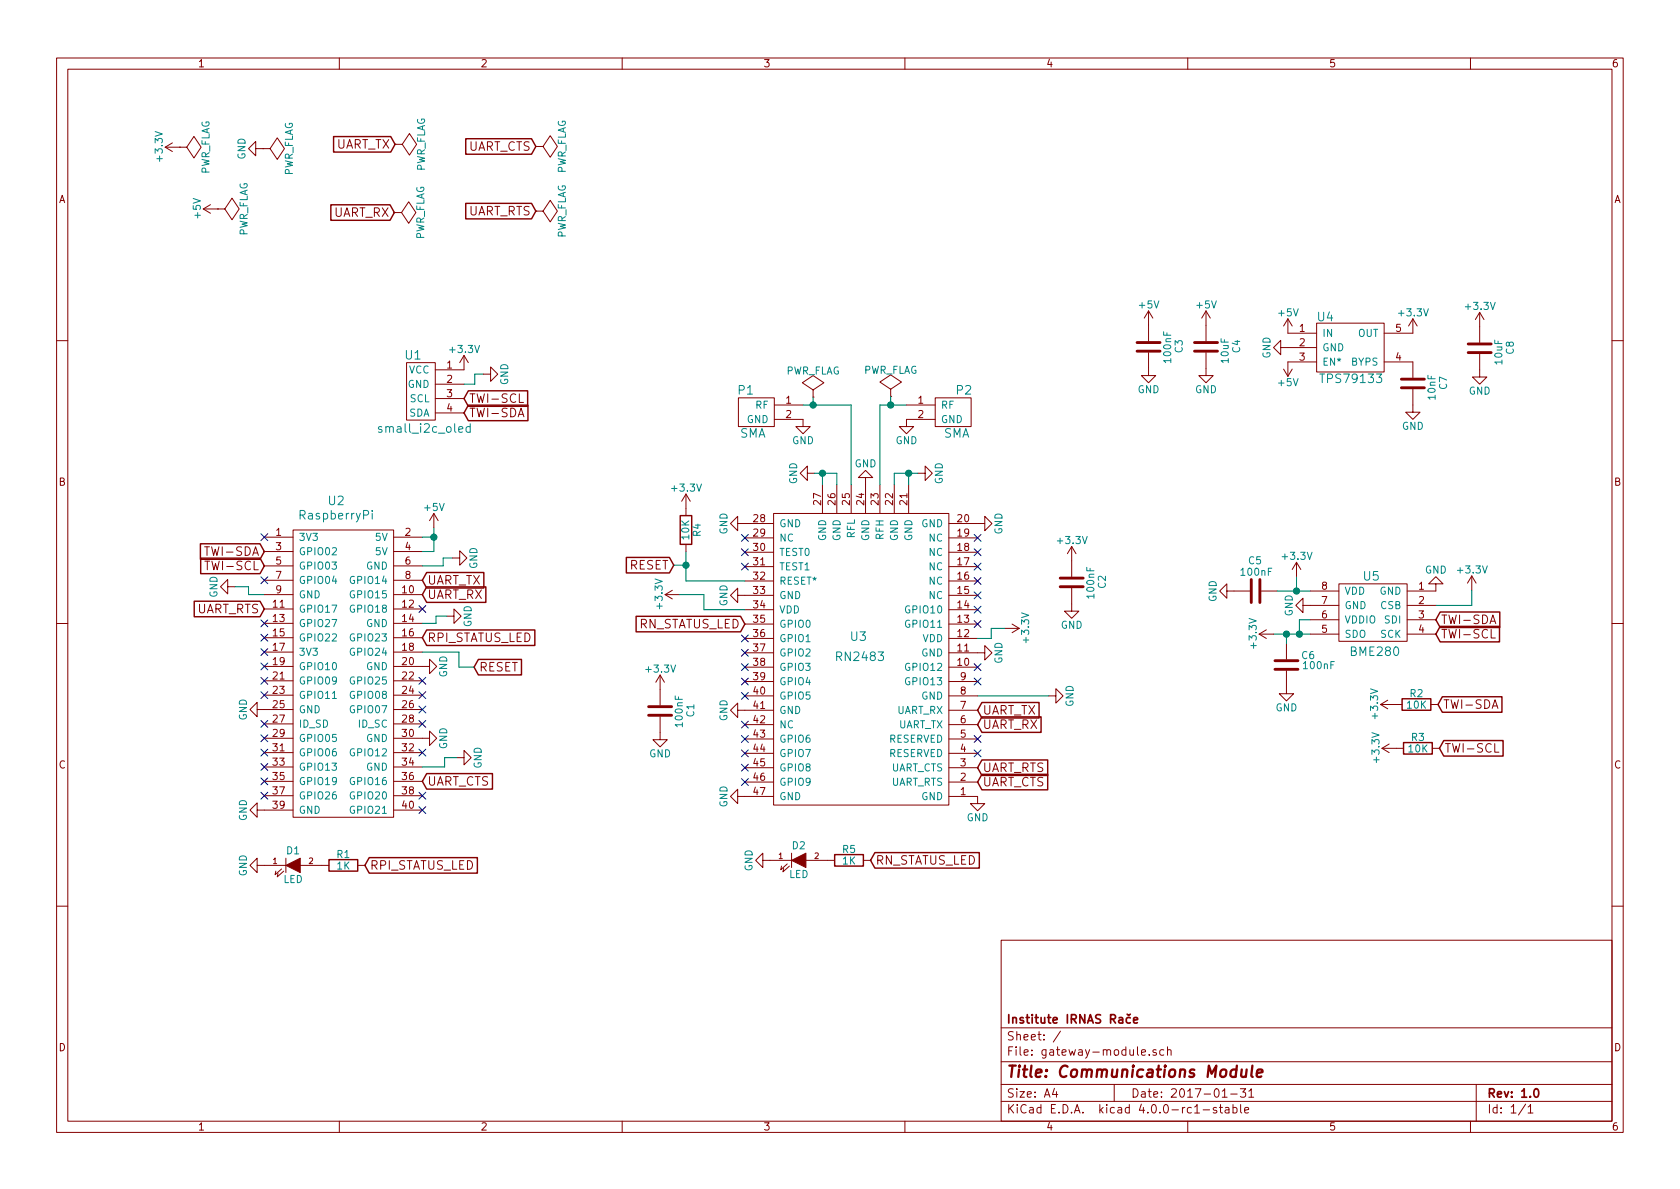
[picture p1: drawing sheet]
EESchema Schematic File Version 2
LIBS:power
LIBS:device
LIBS:transistors
LIBS:conn
LIBS:linear
LIBS:regul
LIBS:74xx
LIBS:cmos4000
LIBS:adc-dac
LIBS:memory
LIBS:xilinx
LIBS:microcontrollers
LIBS:dsp
LIBS:microchip
LIBS:analog_switches
LIBS:motorola
LIBS:texas
LIBS:intel
LIBS:audio
LIBS:interface
LIBS:digital-audio
LIBS:philips
LIBS:display
LIBS:cypress
LIBS:siliconi
LIBS:opto
LIBS:atmel
LIBS:contrib
LIBS:valves
LIBS:rn2483
LIBS:rn2903
LIBS:bme280
LIBS:raspberrypi
LIBS:tps79133
LIBS:sma
LIBS:small_i2c_oled
LIBS:gateway-module-cache
EELAYER 25 0
EELAYER END
$Descr A4 11693 8268
encoding utf-8
Sheet 1 1
Title "Communications Module"
Date "2017-01-31"
Rev "1.0"
Comp "Institute IRNAS Rače"
Comment1 ""
Comment2 ""
Comment3 ""
Comment4 ""
$EndDescr
$Comp
L RN2483 U3
U 1 1
P 6605 5595
F 0 "U3" H 5975 6765 60  0000 C CNN
F 1 "RN2483" H 5985 6625 60  0000 C CNN
F 2 "RN2483:RN2483" H 5995 5505 60  0001 C CNN
F 3 "" H 6365 5615 60  0000 C CNN
	1    6605 5595
	1    0    0    -1  
$EndComp
$Comp
L BME280 U5
U 1 1
P 9620 4230
F 0 "U5" H 9545 4455 60  0000 C CNN
F 1 "BME280" H 9570 3930 60  0000 C CNN
F 2 "BME280:BME280" H 9570 3830 60  0001 C CNN
F 3 "" H 9620 4230 60  0000 C CNN
	1    9620 4230
	1    0    0    -1  
$EndComp
$Comp
L RaspberryPi U2
U 1 1
P 2340 4730
F 0 "U2" H 2340 5980 60  0000 C CNN
F 1 "RaspberryPi" H 2340 5880 60  0000 C CNN
F 2 "RaspberryPi:RaspberryPi" H 2340 3680 60  0001 C CNN
F 3 "" H 2340 4730 60  0000 C CNN
	1    2340 4730
	1    0    0    -1  
$EndComp
$Comp
L GND #PWR6
U 1 1
P 1840 5630
F 0 "#PWR6" H 1840 5380 50  0001 C CNN
F 1 "GND" H 1840 5480 50  0000 C CNN
F 2 "" H 1840 5630 60  0000 C CNN
F 3 "" H 1840 5630 60  0000 C CNN
	1    1840 5630
	0    1    1    0   
$EndComp
$Comp
L GND #PWR5
U 1 1
P 1840 4930
F 0 "#PWR5" H 1840 4680 50  0001 C CNN
F 1 "GND" H 1840 4780 50  0000 C CNN
F 2 "" H 1840 4930 60  0000 C CNN
F 3 "" H 1840 4930 60  0000 C CNN
	1    1840 4930
	0    1    1    0   
$EndComp
$Comp
L GND #PWR15
U 1 1
P 3180 5265
F 0 "#PWR15" H 3180 5015 50  0001 C CNN
F 1 "GND" H 3180 5115 50  0000 C CNN
F 2 "" H 3180 5265 60  0000 C CNN
F 3 "" H 3180 5265 60  0000 C CNN
	1    3180 5265
	0    -1   -1   0   
$EndComp
$Comp
L GND #PWR11
U 1 1
P 2940 5130
F 0 "#PWR11" H 2940 4880 50  0001 C CNN
F 1 "GND" H 2940 4980 50  0000 C CNN
F 2 "" H 2940 5130 60  0000 C CNN
F 3 "" H 2940 5130 60  0000 C CNN
	1    2940 5130
	0    -1   -1   0   
$EndComp
$Comp
L GND #PWR10
U 1 1
P 2940 4630
F 0 "#PWR10" H 2940 4380 50  0001 C CNN
F 1 "GND" H 2940 4480 50  0000 C CNN
F 2 "" H 2940 4630 60  0000 C CNN
F 3 "" H 2940 4630 60  0000 C CNN
	1    2940 4630
	0    -1   -1   0   
$EndComp
$Comp
L GND #PWR13
U 1 1
P 3110 4280
F 0 "#PWR13" H 3110 4030 50  0001 C CNN
F 1 "GND" H 3110 4130 50  0000 C CNN
F 2 "" H 3110 4280 60  0000 C CNN
F 3 "" H 3110 4280 60  0000 C CNN
	1    3110 4280
	0    -1   -1   0   
$EndComp
$Comp
L GND #PWR14
U 1 1
P 3150 3875
F 0 "#PWR14" H 3150 3625 50  0001 C CNN
F 1 "GND" H 3150 3725 50  0000 C CNN
F 2 "" H 3150 3875 60  0000 C CNN
F 3 "" H 3150 3875 60  0000 C CNN
	1    3150 3875
	0    -1   -1   0   
$EndComp
$Comp
L GND #PWR3
U 1 1
P 1635 4075
F 0 "#PWR3" H 1635 3825 50  0001 C CNN
F 1 "GND" H 1635 3925 50  0000 C CNN
F 2 "" H 1635 4075 60  0000 C CNN
F 3 "" H 1635 4075 60  0000 C CNN
	1    1635 4075
	0    1    1    0   
$EndComp
NoConn ~ 1840 3730
$Comp
L +5V #PWR12
U 1 1
P 3020 3665
F 0 "#PWR12" H 3020 3515 50  0001 C CNN
F 1 "+5V" H 3020 3805 50  0000 C CNN
F 2 "" H 3020 3665 60  0000 C CNN
F 3 "" H 3020 3665 60  0000 C CNN
	1    3020 3665
	1    0    0    -1  
$EndComp
NoConn ~ 1840 4530
Text GLabel 1840 3830 0    60   Input ~ 0
TWI-SDA
Text GLabel 1840 3930 0    60   Input ~ 0
TWI-SCL
Text GLabel 2940 5430 2    60   Input ~ 0
UART_CTS
Text GLabel 1840 4230 0    60   Input ~ 0
UART_RTS
Text GLabel 2940 4030 2    60   Input ~ 0
UART_TX
Text GLabel 2940 4130 2    60   Input ~ 0
UART_RX
Text GLabel 2940 4430 2    60   Input ~ 0
RPI_STATUS_LED
NoConn ~ 1840 4030
NoConn ~ 1840 4330
NoConn ~ 1840 4430
NoConn ~ 1840 4630
NoConn ~ 1840 4730
NoConn ~ 1840 4830
NoConn ~ 1840 5030
NoConn ~ 1840 5130
NoConn ~ 1840 5230
NoConn ~ 1840 5330
NoConn ~ 1840 5430
NoConn ~ 1840 5530
NoConn ~ 2940 5530
NoConn ~ 2940 5630
NoConn ~ 2940 5230
NoConn ~ 2940 5030
NoConn ~ 2940 4930
NoConn ~ 2940 4830
NoConn ~ 2940 4730
NoConn ~ 2940 4230
Text GLabel 6805 4935 2    60   Input ~ 0
UART_TX
Text GLabel 6805 5035 2    60   Input ~ 0
UART_RX
Text GLabel 6805 5435 2    60   Input ~ 0
UART_CTS
Text GLabel 6805 5335 2    60   Input ~ 0
UART_RTS
Text GLabel 9995 4305 2    60   Input ~ 0
TWI-SDA
Text GLabel 9995 4405 2    60   Input ~ 0
TWI-SCL
$Comp
L C C5
U 1 1
P 8740 4105
F 0 "C5" V 8955 4060 50  0000 L CNN
F 1 "100nF" V 8875 3985 50  0000 L CNN
F 2 "0603_handsolder:0603_HandSoldering" H 8778 3955 30  0001 C CNN
F 3 "" H 8740 4105 60  0000 C CNN
	1    8740 4105
	0    -1   -1   0   
$EndComp
$Comp
L R R2
U 1 1
P 9860 4895
F 0 "R2" V 9940 4895 50  0000 C CNN
F 1 "10K" V 9860 4895 50  0000 C CNN
F 2 "0603_handsolder:0603_HandSoldering" V 9790 4895 30  0001 C CNN
F 3 "" H 9860 4895 30  0000 C CNN
	1    9860 4895
	0    -1   -1   0   
$EndComp
$Comp
L GND #PWR53
U 1 1
P 9995 4105
F 0 "#PWR53" H 9995 3855 50  0001 C CNN
F 1 "GND" H 9995 3955 50  0000 C CNN
F 2 "" H 9995 4105 60  0000 C CNN
F 3 "" H 9995 4105 60  0000 C CNN
	1    9995 4105
	-1   0    0    1   
$EndComp
$Comp
L GND #PWR50
U 1 1
P 9120 4205
F 0 "#PWR50" H 9120 3955 50  0001 C CNN
F 1 "GND" H 9120 4055 50  0000 C CNN
F 2 "" H 9120 4205 60  0000 C CNN
F 3 "" H 9120 4205 60  0000 C CNN
	1    9120 4205
	0    1    1    0   
$EndComp
$Comp
L +3.3V #PWR49
U 1 1
P 9025 4005
F 0 "#PWR49" H 9025 3855 50  0001 C CNN
F 1 "+3.3V" H 9025 4145 50  0000 C CNN
F 2 "" H 9025 4005 60  0000 C CNN
F 3 "" H 9025 4005 60  0000 C CNN
	1    9025 4005
	1    0    0    -1  
$EndComp
$Comp
L +3.3V #PWR44
U 1 1
P 8865 4405
F 0 "#PWR44" H 8865 4255 50  0001 C CNN
F 1 "+3.3V" H 8865 4545 50  0000 C CNN
F 2 "" H 8865 4405 60  0000 C CNN
F 3 "" H 8865 4405 60  0000 C CNN
	1    8865 4405
	0    -1   -1   0   
$EndComp
$Comp
L GND #PWR43
U 1 1
P 8590 4105
F 0 "#PWR43" H 8590 3855 50  0001 C CNN
F 1 "GND" H 8590 3955 50  0000 C CNN
F 2 "" H 8590 4105 60  0000 C CNN
F 3 "" H 8590 4105 60  0000 C CNN
	1    8590 4105
	0    1    1    0   
$EndComp
$Comp
L C C6
U 1 1
P 8955 4620
F 0 "C6" H 8755 4550 50  0000 L CNN
F 1 "100nF" H 8615 4620 50  0000 L CNN
F 2 "0603_handsolder:0603_HandSoldering" H 8993 4470 30  0001 C CNN
F 3 "" H 8955 4620 60  0000 C CNN
	1    8955 4620
	-1   0    0    1   
$EndComp
$Comp
L GND #PWR45
U 1 1
P 8955 4770
F 0 "#PWR45" H 8955 4520 50  0001 C CNN
F 1 "GND" H 8955 4620 50  0000 C CNN
F 2 "" H 8955 4770 60  0000 C CNN
F 3 "" H 8955 4770 60  0000 C CNN
	1    8955 4770
	1    0    0    -1  
$EndComp
Text GLabel 10010 4895 2    60   Input ~ 0
TWI-SDA
Text GLabel 10020 5200 2    60   Input ~ 0
TWI-SCL
$Comp
L +3.3V #PWR16
U 1 1
P 9710 4895
F 0 "#PWR16" H 9710 4745 50  0001 C CNN
F 1 "+3.3V" H 9710 5035 50  0000 C CNN
F 2 "" H 9710 4895 60  0000 C CNN
F 3 "" H 9710 4895 60  0000 C CNN
	1    9710 4895
	0    -1   -1   0   
$EndComp
$Comp
L +3.3V #PWR17
U 1 1
P 9720 5200
F 0 "#PWR17" H 9720 5050 50  0001 C CNN
F 1 "+3.3V" H 9720 5340 50  0000 C CNN
F 2 "" H 9720 5200 60  0000 C CNN
F 3 "" H 9720 5200 60  0000 C CNN
	1    9720 5200
	0    -1   -1   0   
$EndComp
$Comp
L R R3
U 1 1
P 9870 5200
F 0 "R3" V 9950 5200 50  0000 C CNN
F 1 "10K" V 9870 5200 50  0000 C CNN
F 2 "0603_handsolder:0603_HandSoldering" V 9800 5200 30  0001 C CNN
F 3 "" H 9870 5200 30  0000 C CNN
	1    9870 5200
	0    -1   -1   0   
$EndComp
$Comp
L +3.3V #PWR54
U 1 1
P 10245 4100
F 0 "#PWR54" H 10245 3950 50  0001 C CNN
F 1 "+3.3V" H 10245 4240 50  0000 C CNN
F 2 "" H 10245 4100 60  0000 C CNN
F 3 "" H 10245 4100 60  0000 C CNN
	1    10245 4100
	1    0    0    -1  
$EndComp
$Comp
L R R1
U 1 1
P 2390 6015
F 0 "R1" V 2470 6015 50  0000 C CNN
F 1 "1K" V 2390 6015 50  0000 C CNN
F 2 "0603_handsolder:0603_HandSoldering" V 2320 6015 30  0001 C CNN
F 3 "" H 2390 6015 30  0000 C CNN
	1    2390 6015
	0    -1   -1   0   
$EndComp
Text GLabel 2540 6015 2    60   Input ~ 0
RPI_STATUS_LED
$Comp
L LED D1
U 1 1
P 2040 6015
F 0 "D1" H 2040 6115 50  0000 C CNN
F 1 "LED" H 2040 5915 50  0000 C CNN
F 2 "0603_handsolder:LED_0603_HandSoldering" H 2040 6015 60  0001 C CNN
F 3 "" H 2040 6015 60  0000 C CNN
	1    2040 6015
	1    0    0    -1  
$EndComp
$Comp
L GND #PWR7
U 1 1
P 1840 6015
F 0 "#PWR7" H 1840 5765 50  0001 C CNN
F 1 "GND" H 1840 5865 50  0000 C CNN
F 2 "" H 1840 6015 60  0000 C CNN
F 3 "" H 1840 6015 60  0000 C CNN
	1    1840 6015
	0    1    1    0   
$EndComp
$Comp
L GND #PWR22
U 1 1
P 5185 3635
F 0 "#PWR22" H 5185 3385 50  0001 C CNN
F 1 "GND" H 5185 3485 50  0000 C CNN
F 2 "" H 5185 3635 60  0000 C CNN
F 3 "" H 5185 3635 60  0000 C CNN
	1    5185 3635
	0    1    1    0   
$EndComp
NoConn ~ 5185 3735
$Comp
L GND #PWR23
U 1 1
P 5185 4135
F 0 "#PWR23" H 5185 3885 50  0001 C CNN
F 1 "GND" H 5185 3985 50  0000 C CNN
F 2 "" H 5185 4135 60  0000 C CNN
F 3 "" H 5185 4135 60  0000 C CNN
	1    5185 4135
	0    1    1    0   
$EndComp
$Comp
L GND #PWR24
U 1 1
P 5185 4935
F 0 "#PWR24" H 5185 4685 50  0001 C CNN
F 1 "GND" H 5185 4785 50  0000 C CNN
F 2 "" H 5185 4935 60  0000 C CNN
F 3 "" H 5185 4935 60  0000 C CNN
	1    5185 4935
	0    1    1    0   
$EndComp
NoConn ~ 5185 5035
$Comp
L GND #PWR25
U 1 1
P 5185 5535
F 0 "#PWR25" H 5185 5285 50  0001 C CNN
F 1 "GND" H 5185 5385 50  0000 C CNN
F 2 "" H 5185 5535 60  0000 C CNN
F 3 "" H 5185 5535 60  0000 C CNN
	1    5185 5535
	0    1    1    0   
$EndComp
$Comp
L GND #PWR34
U 1 1
P 6805 5535
F 0 "#PWR34" H 6805 5285 50  0001 C CNN
F 1 "GND" H 6805 5385 50  0000 C CNN
F 2 "" H 6805 5535 60  0000 C CNN
F 3 "" H 6805 5535 60  0000 C CNN
	1    6805 5535
	1    0    0    -1  
$EndComp
$Comp
L GND #PWR36
U 1 1
P 7300 4835
F 0 "#PWR36" H 7300 4585 50  0001 C CNN
F 1 "GND" H 7300 4685 50  0000 C CNN
F 2 "" H 7300 4835 60  0000 C CNN
F 3 "" H 7300 4835 60  0000 C CNN
	1    7300 4835
	0    -1   -1   0   
$EndComp
$Comp
L GND #PWR33
U 1 1
P 6805 4535
F 0 "#PWR33" H 6805 4285 50  0001 C CNN
F 1 "GND" H 6805 4385 50  0000 C CNN
F 2 "" H 6805 4535 60  0000 C CNN
F 3 "" H 6805 4535 60  0000 C CNN
	1    6805 4535
	0    -1   -1   0   
$EndComp
$Comp
L GND #PWR32
U 1 1
P 6805 3635
F 0 "#PWR32" H 6805 3385 50  0001 C CNN
F 1 "GND" H 6805 3485 50  0000 C CNN
F 2 "" H 6805 3635 60  0000 C CNN
F 3 "" H 6805 3635 60  0000 C CNN
	1    6805 3635
	0    -1   -1   0   
$EndComp
$Comp
L GND #PWR28
U 1 1
P 5670 3285
F 0 "#PWR28" H 5670 3035 50  0001 C CNN
F 1 "GND" H 5670 3135 50  0000 C CNN
F 2 "" H 5670 3285 60  0000 C CNN
F 3 "" H 5670 3285 60  0000 C CNN
	1    5670 3285
	0    1    1    0   
$EndComp
Wire Wire Line
	3020 3830 2940 3830
Wire Wire Line
	3020 3665 3020 3830
Wire Wire Line
	3020 3730 2940 3730
Connection ~ 3020 3730
Wire Wire Line
	9120 4305 9045 4305
Wire Wire Line
	9045 4305 9045 4405
Wire Wire Line
	8865 4405 9120 4405
Connection ~ 9045 4405
Wire Wire Line
	8890 4105 9120 4105
Wire Wire Line
	9025 4105 9025 4005
Connection ~ 9025 4105
Wire Wire Line
	8955 4470 8955 4405
Connection ~ 8955 4405
Wire Wire Line
	10245 4100 10245 4205
Wire Wire Line
	10245 4205 9995 4205
Wire Wire Line
	5825 3285 5825 3365
Wire Wire Line
	5670 3285 5825 3285
Wire Wire Line
	5725 3365 5725 3285
Connection ~ 5725 3285
$Comp
L GND #PWR29
U 1 1
P 6025 3365
F 0 "#PWR29" H 6025 3115 50  0001 C CNN
F 1 "GND" H 6025 3215 50  0000 C CNN
F 2 "" H 6025 3365 60  0000 C CNN
F 3 "" H 6025 3365 60  0000 C CNN
	1    6025 3365
	-1   0    0    1   
$EndComp
$Comp
L GND #PWR31
U 1 1
P 6390 3285
F 0 "#PWR31" H 6390 3035 50  0001 C CNN
F 1 "GND" H 6390 3135 50  0000 C CNN
F 2 "" H 6390 3285 60  0000 C CNN
F 3 "" H 6390 3285 60  0000 C CNN
	1    6390 3285
	0    -1   -1   0   
$EndComp
Wire Wire Line
	6225 3285 6225 3365
Wire Wire Line
	6225 3285 6390 3285
Wire Wire Line
	6325 3285 6325 3365
Connection ~ 6325 3285
Wire Wire Line
	6805 4835 7300 4835
NoConn ~ 6805 3735
NoConn ~ 6805 3835
NoConn ~ 6805 3935
NoConn ~ 6805 4035
NoConn ~ 6805 4135
Wire Wire Line
	2940 4330 3035 4330
Wire Wire Line
	3035 4330 3035 4280
Wire Wire Line
	3035 4280 3110 4280
Wire Wire Line
	2940 3930 3085 3930
Wire Wire Line
	3085 3930 3085 3875
Wire Wire Line
	3085 3875 3150 3875
Wire Wire Line
	2940 5330 3095 5330
Wire Wire Line
	3095 5330 3095 5265
Wire Wire Line
	3095 5265 3180 5265
Wire Wire Line
	1635 4075 1730 4075
Wire Wire Line
	1730 4075 1730 4130
Wire Wire Line
	1730 4130 1840 4130
Text GLabel 5185 4335 0    60   Input ~ 0
RN_STATUS_LED
Text GLabel 6060 5980 2    60   Input ~ 0
RN_STATUS_LED
$Comp
L R R5
U 1 1
P 5910 5980
F 0 "R5" V 5990 5980 50  0000 C CNN
F 1 "1K" V 5910 5980 50  0000 C CNN
F 2 "0603_handsolder:0603_HandSoldering" V 5840 5980 30  0001 C CNN
F 3 "" H 5910 5980 30  0000 C CNN
	1    5910 5980
	0    -1   -1   0   
$EndComp
$Comp
L LED D2
U 1 1
P 5560 5980
F 0 "D2" H 5560 6080 50  0000 C CNN
F 1 "LED" H 5560 5880 50  0000 C CNN
F 2 "0603_handsolder:LED_0603_HandSoldering" H 5560 5980 60  0001 C CNN
F 3 "" H 5560 5980 60  0000 C CNN
	1    5560 5980
	1    0    0    -1  
$EndComp
$Comp
L GND #PWR26
U 1 1
P 5360 5980
F 0 "#PWR26" H 5360 5730 50  0001 C CNN
F 1 "GND" H 5360 5830 50  0000 C CNN
F 2 "" H 5360 5980 60  0000 C CNN
F 3 "" H 5360 5980 60  0000 C CNN
	1    5360 5980
	0    1    1    0   
$EndComp
$Comp
L R R4
U 1 1
P 4775 3680
F 0 "R4" V 4855 3680 50  0000 C CNN
F 1 "10K" V 4775 3680 50  0000 C CNN
F 2 "0603_handsolder:0603_HandSoldering" V 4705 3680 30  0001 C CNN
F 3 "" H 4775 3680 30  0000 C CNN
	1    4775 3680
	1    0    0    -1  
$EndComp
$Comp
L +3.3V #PWR21
U 1 1
P 4775 3530
F 0 "#PWR21" H 4775 3380 50  0001 C CNN
F 1 "+3.3V" H 4775 3670 50  0000 C CNN
F 2 "" H 4775 3530 60  0000 C CNN
F 3 "" H 4775 3530 60  0000 C CNN
	1    4775 3530
	1    0    0    -1  
$EndComp
NoConn ~ 5185 4435
NoConn ~ 5185 4535
NoConn ~ 5185 4635
NoConn ~ 5185 4735
NoConn ~ 5185 4835
NoConn ~ 5185 5135
NoConn ~ 5185 5235
NoConn ~ 5185 5335
NoConn ~ 5185 5435
NoConn ~ 6805 5135
NoConn ~ 6805 5235
NoConn ~ 6805 4635
NoConn ~ 6805 4735
NoConn ~ 6805 4235
NoConn ~ 6805 4335
NoConn ~ 5185 3835
NoConn ~ 5185 3935
$Comp
L +3.3V #PWR20
U 1 1
P 4730 4130
F 0 "#PWR20" H 4730 3980 50  0001 C CNN
F 1 "+3.3V" H 4730 4270 50  0000 C CNN
F 2 "" H 4730 4130 60  0000 C CNN
F 3 "" H 4730 4130 60  0000 C CNN
	1    4730 4130
	0    -1   -1   0   
$EndComp
Wire Wire Line
	4900 4235 5185 4235
Wire Wire Line
	4775 3830 4775 4035
Wire Wire Line
	4775 4035 5185 4035
Wire Wire Line
	4730 4130 4900 4130
Wire Wire Line
	4900 4130 4900 4235
$Comp
L +3.3V #PWR35
U 1 1
P 6995 4365
F 0 "#PWR35" H 6995 4215 50  0001 C CNN
F 1 "+3.3V" H 6995 4505 50  0000 C CNN
F 2 "" H 6995 4365 60  0000 C CNN
F 3 "" H 6995 4365 60  0000 C CNN
	1    6995 4365
	0    1    1    0   
$EndComp
Wire Wire Line
	6805 4435 6900 4435
Wire Wire Line
	6900 4435 6900 4365
Wire Wire Line
	6900 4365 6995 4365
$Comp
L C C1
U 1 1
P 4595 4940
F 0 "C1" V 4810 4895 50  0000 L CNN
F 1 "100nF" V 4730 4820 50  0000 L CNN
F 2 "0603_handsolder:0603_HandSoldering" H 4633 4790 30  0001 C CNN
F 3 "" H 4595 4940 60  0000 C CNN
	1    4595 4940
	1    0    0    -1  
$EndComp
$Comp
L C C2
U 1 1
P 7460 4045
F 0 "C2" V 7675 4000 50  0000 L CNN
F 1 "100nF" V 7595 3925 50  0000 L CNN
F 2 "0603_handsolder:0603_HandSoldering" H 7498 3895 30  0001 C CNN
F 3 "" H 7460 4045 60  0000 C CNN
	1    7460 4045
	1    0    0    -1  
$EndComp
$Comp
L GND #PWR19
U 1 1
P 4595 5090
F 0 "#PWR19" H 4595 4840 50  0001 C CNN
F 1 "GND" H 4595 4940 50  0000 C CNN
F 2 "" H 4595 5090 60  0000 C CNN
F 3 "" H 4595 5090 60  0000 C CNN
	1    4595 5090
	1    0    0    -1  
$EndComp
$Comp
L GND #PWR38
U 1 1
P 7460 4195
F 0 "#PWR38" H 7460 3945 50  0001 C CNN
F 1 "GND" H 7460 4045 50  0000 C CNN
F 2 "" H 7460 4195 60  0000 C CNN
F 3 "" H 7460 4195 60  0000 C CNN
	1    7460 4195
	1    0    0    -1  
$EndComp
$Comp
L +3.3V #PWR37
U 1 1
P 7460 3895
F 0 "#PWR37" H 7460 3745 50  0001 C CNN
F 1 "+3.3V" H 7460 4035 50  0000 C CNN
F 2 "" H 7460 3895 60  0000 C CNN
F 3 "" H 7460 3895 60  0000 C CNN
	1    7460 3895
	1    0    0    -1  
$EndComp
$Comp
L +3.3V #PWR18
U 1 1
P 4595 4790
F 0 "#PWR18" H 4595 4640 50  0001 C CNN
F 1 "+3.3V" H 4595 4930 50  0000 C CNN
F 2 "" H 4595 4790 60  0000 C CNN
F 3 "" H 4595 4790 60  0000 C CNN
	1    4595 4790
	1    0    0    -1  
$EndComp
$Comp
L TPS79133 U4
U 1 1
P 9165 2510
F 0 "U4" H 9225 2820 60  0000 C CNN
F 1 "TPS79133" H 9405 2390 60  0000 C CNN
F 2 "TPS79133:TPS79133" H 9395 2310 60  0001 C CNN
F 3 "" H 9305 2540 60  0000 C CNN
	1    9165 2510
	1    0    0    -1  
$EndComp
$Comp
L +3.3V #PWR51
U 1 1
P 9835 2310
F 0 "#PWR51" H 9835 2160 50  0001 C CNN
F 1 "+3.3V" H 9835 2450 50  0000 C CNN
F 2 "" H 9835 2310 60  0000 C CNN
F 3 "" H 9835 2310 60  0000 C CNN
	1    9835 2310
	1    0    0    -1  
$EndComp
$Comp
L GND #PWR47
U 1 1
P 8965 2410
F 0 "#PWR47" H 8965 2160 50  0001 C CNN
F 1 "GND" H 8965 2260 50  0000 C CNN
F 2 "" H 8965 2410 60  0000 C CNN
F 3 "" H 8965 2410 60  0000 C CNN
	1    8965 2410
	0    1    1    0   
$EndComp
$Comp
L +5V #PWR46
U 1 1
P 8965 2310
F 0 "#PWR46" H 8965 2160 50  0001 C CNN
F 1 "+5V" H 8965 2450 50  0000 C CNN
F 2 "" H 8965 2310 60  0000 C CNN
F 3 "" H 8965 2310 60  0000 C CNN
	1    8965 2310
	1    0    0    -1  
$EndComp
$Comp
L +5V #PWR48
U 1 1
P 8965 2510
F 0 "#PWR48" H 8965 2360 50  0001 C CNN
F 1 "+5V" H 8965 2650 50  0000 C CNN
F 2 "" H 8965 2510 60  0000 C CNN
F 3 "" H 8965 2510 60  0000 C CNN
	1    8965 2510
	-1   0    0    1   
$EndComp
$Comp
L C C8
U 1 1
P 10300 2415
F 0 "C8" V 10515 2370 50  0000 L CNN
F 1 "10uF" V 10435 2295 50  0000 L CNN
F 2 "0805_handsolder:0805_HandSoldering" H 10338 2265 30  0001 C CNN
F 3 "" H 10300 2415 60  0000 C CNN
	1    10300 2415
	1    0    0    -1  
$EndComp
$Comp
L GND #PWR56
U 1 1
P 10300 2565
F 0 "#PWR56" H 10300 2315 50  0001 C CNN
F 1 "GND" H 10300 2415 50  0000 C CNN
F 2 "" H 10300 2565 60  0000 C CNN
F 3 "" H 10300 2565 60  0000 C CNN
	1    10300 2565
	1    0    0    -1  
$EndComp
$Comp
L +3.3V #PWR55
U 1 1
P 10300 2265
F 0 "#PWR55" H 10300 2115 50  0001 C CNN
F 1 "+3.3V" H 10300 2405 50  0000 C CNN
F 2 "" H 10300 2265 60  0000 C CNN
F 3 "" H 10300 2265 60  0000 C CNN
	1    10300 2265
	1    0    0    -1  
$EndComp
$Comp
L C C3
U 1 1
P 7995 2405
F 0 "C3" V 8210 2360 50  0000 L CNN
F 1 "100nF" V 8130 2285 50  0000 L CNN
F 2 "0603_handsolder:0603_HandSoldering" H 8033 2255 30  0001 C CNN
F 3 "" H 7995 2405 60  0000 C CNN
	1    7995 2405
	1    0    0    -1  
$EndComp
$Comp
L GND #PWR40
U 1 1
P 7995 2555
F 0 "#PWR40" H 7995 2305 50  0001 C CNN
F 1 "GND" H 7995 2405 50  0000 C CNN
F 2 "" H 7995 2555 60  0000 C CNN
F 3 "" H 7995 2555 60  0000 C CNN
	1    7995 2555
	1    0    0    -1  
$EndComp
$Comp
L C C4
U 1 1
P 8395 2405
F 0 "C4" V 8610 2360 50  0000 L CNN
F 1 "10uF" V 8530 2285 50  0000 L CNN
F 2 "0805_handsolder:0805_HandSoldering" H 8433 2255 30  0001 C CNN
F 3 "" H 8395 2405 60  0000 C CNN
	1    8395 2405
	1    0    0    -1  
$EndComp
$Comp
L GND #PWR42
U 1 1
P 8395 2555
F 0 "#PWR42" H 8395 2305 50  0001 C CNN
F 1 "GND" H 8395 2405 50  0000 C CNN
F 2 "" H 8395 2555 60  0000 C CNN
F 3 "" H 8395 2555 60  0000 C CNN
	1    8395 2555
	1    0    0    -1  
$EndComp
$Comp
L +5V #PWR39
U 1 1
P 7995 2255
F 0 "#PWR39" H 7995 2105 50  0001 C CNN
F 1 "+5V" H 7995 2395 50  0000 C CNN
F 2 "" H 7995 2255 60  0000 C CNN
F 3 "" H 7995 2255 60  0000 C CNN
	1    7995 2255
	1    0    0    -1  
$EndComp
$Comp
L +5V #PWR41
U 1 1
P 8395 2255
F 0 "#PWR41" H 8395 2105 50  0001 C CNN
F 1 "+5V" H 8395 2395 50  0000 C CNN
F 2 "" H 8395 2255 60  0000 C CNN
F 3 "" H 8395 2255 60  0000 C CNN
	1    8395 2255
	1    0    0    -1  
$EndComp
$Comp
L C C7
U 1 1
P 9835 2660
F 0 "C7" V 10050 2615 50  0000 L CNN
F 1 "10nF" V 9970 2540 50  0000 L CNN
F 2 "0603_handsolder:0603_HandSoldering" H 9873 2510 30  0001 C CNN
F 3 "" H 9835 2660 60  0000 C CNN
	1    9835 2660
	1    0    0    -1  
$EndComp
$Comp
L GND #PWR52
U 1 1
P 9835 2810
F 0 "#PWR52" H 9835 2560 50  0001 C CNN
F 1 "GND" H 9835 2660 50  0000 C CNN
F 2 "" H 9835 2810 60  0000 C CNN
F 3 "" H 9835 2810 60  0000 C CNN
	1    9835 2810
	1    0    0    -1  
$EndComp
$Comp
L SMA P1
U 1 1
P 4990 3060
F 0 "P1" H 5190 3410 60  0000 C CNN
F 1 "SMA" H 5240 3110 60  0000 C CNN
F 2 "SMA_coax:SMA_coax" H 4990 3060 60  0001 C CNN
F 3 "" H 4990 3060 60  0000 C CNN
	1    4990 3060
	1    0    0    -1  
$EndComp
$Comp
L SMA P2
U 1 1
P 6910 3060
F 0 "P2" H 7110 3410 60  0000 C CNN
F 1 "SMA" H 7160 3110 60  0000 C CNN
F 2 "SMA_coax:SMA_coax" H 6910 3060 60  0001 C CNN
F 3 "" H 6910 3060 60  0000 C CNN
	1    6910 3060
	-1   0    0    -1  
$EndComp
$Comp
L GND #PWR27
U 1 1
P 5590 2910
F 0 "#PWR27" H 5590 2660 50  0001 C CNN
F 1 "GND" H 5590 2760 50  0000 C CNN
F 2 "" H 5590 2910 60  0000 C CNN
F 3 "" H 5590 2910 60  0000 C CNN
	1    5590 2910
	1    0    0    -1  
$EndComp
$Comp
L GND #PWR30
U 1 1
P 6310 2910
F 0 "#PWR30" H 6310 2660 50  0001 C CNN
F 1 "GND" H 6310 2760 50  0000 C CNN
F 2 "" H 6310 2910 60  0000 C CNN
F 3 "" H 6310 2910 60  0000 C CNN
	1    6310 2910
	1    0    0    -1  
$EndComp
Wire Wire Line
	5925 3365 5925 2810
Wire Wire Line
	5925 2810 5590 2810
Wire Wire Line
	6125 3365 6125 2810
Wire Wire Line
	6125 2810 6310 2810
$Comp
L small_i2c_oled U1
U 1 1
P 3030 2715
F 0 "U1" H 3185 2460 60  0000 C CNN
F 1 "small_i2c_oled" H 3105 2970 60  0000 C CNN
F 2 "Small_I2C_OLED:Small_I2C_OLED" H 3130 2365 60  0001 C CNN
F 3 "" H 2780 2715 60  0000 C CNN
	1    3030 2715
	-1   0    0    1   
$EndComp
Text GLabel 3230 2865 2    60   Input ~ 0
TWI-SDA
Text GLabel 3230 2765 2    60   Input ~ 0
TWI-SCL
$Comp
L GND #PWR9
U 1 1
P 3365 2595
F 0 "#PWR9" H 3365 2345 50  0001 C CNN
F 1 "GND" H 3365 2445 50  0000 C CNN
F 2 "" H 3365 2595 60  0000 C CNN
F 3 "" H 3365 2595 60  0000 C CNN
	1    3365 2595
	0    -1   -1   0   
$EndComp
$Comp
L +3.3V #PWR8
U 1 1
P 3230 2565
F 0 "#PWR8" H 3230 2415 50  0001 C CNN
F 1 "+3.3V" H 3230 2705 50  0000 C CNN
F 2 "" H 3230 2565 60  0000 C CNN
F 3 "" H 3230 2565 60  0000 C CNN
	1    3230 2565
	1    0    0    -1  
$EndComp
Wire Wire Line
	3230 2665 3305 2665
Wire Wire Line
	3305 2665 3305 2595
Wire Wire Line
	3305 2595 3365 2595
$Comp
L +3.3V #PWR1
U 1 1
P 1250 1015
F 0 "#PWR1" H 1250 865 50  0001 C CNN
F 1 "+3.3V" H 1250 1155 50  0000 C CNN
F 2 "" H 1250 1015 60  0000 C CNN
F 3 "" H 1250 1015 60  0000 C CNN
	1    1250 1015
	0    -1   -1   0   
$EndComp
$Comp
L GND #PWR4
U 1 1
P 1830 1025
F 0 "#PWR4" H 1830 775 50  0001 C CNN
F 1 "GND" H 1830 875 50  0000 C CNN
F 2 "" H 1830 1025 60  0000 C CNN
F 3 "" H 1830 1025 60  0000 C CNN
	1    1830 1025
	0    1    1    0   
$EndComp
$Comp
L +5V #PWR2
U 1 1
P 1515 1445
F 0 "#PWR2" H 1515 1295 50  0001 C CNN
F 1 "+5V" H 1515 1585 50  0000 C CNN
F 2 "" H 1515 1445 60  0000 C CNN
F 3 "" H 1515 1445 60  0000 C CNN
	1    1515 1445
	0    -1   -1   0   
$EndComp
$Comp
L PWR_FLAG #FLG1
U 1 1
P 1250 1015
F 0 "#FLG1" H 1250 1110 50  0001 C CNN
F 1 "PWR_FLAG" H 1250 1195 50  0000 C CNN
F 2 "" H 1250 1015 60  0000 C CNN
F 3 "" H 1250 1015 60  0000 C CNN
	1    1250 1015
	0    1    1    0   
$EndComp
$Comp
L PWR_FLAG #FLG3
U 1 1
P 1830 1025
F 0 "#FLG3" H 1830 1120 50  0001 C CNN
F 1 "PWR_FLAG" H 1830 1205 50  0000 C CNN
F 2 "" H 1830 1025 60  0000 C CNN
F 3 "" H 1830 1025 60  0000 C CNN
	1    1830 1025
	0    1    1    0   
$EndComp
$Comp
L PWR_FLAG #FLG2
U 1 1
P 1515 1445
F 0 "#FLG2" H 1515 1540 50  0001 C CNN
F 1 "PWR_FLAG" H 1515 1625 50  0000 C CNN
F 2 "" H 1515 1445 60  0000 C CNN
F 3 "" H 1515 1445 60  0000 C CNN
	1    1515 1445
	0    1    1    0   
$EndComp
Text GLabel 2750 995  0    60   Input ~ 0
UART_TX
Text GLabel 2745 1470 0    60   Input ~ 0
UART_RX
Text GLabel 3730 1010 0    60   Input ~ 0
UART_CTS
Text GLabel 3730 1460 0    60   Input ~ 0
UART_RTS
$Comp
L PWR_FLAG #FLG5
U 1 1
P 2750 995
F 0 "#FLG5" H 2750 1090 50  0001 C CNN
F 1 "PWR_FLAG" H 2750 1175 50  0000 C CNN
F 2 "" H 2750 995 60  0000 C CNN
F 3 "" H 2750 995 60  0000 C CNN
	1    2750 995 
	0    1    1    0   
$EndComp
$Comp
L PWR_FLAG #FLG4
U 1 1
P 2745 1470
F 0 "#FLG4" H 2745 1565 50  0001 C CNN
F 1 "PWR_FLAG" H 2745 1650 50  0000 C CNN
F 2 "" H 2745 1470 60  0000 C CNN
F 3 "" H 2745 1470 60  0000 C CNN
	1    2745 1470
	0    1    1    0   
$EndComp
$Comp
L PWR_FLAG #FLG6
U 1 1
P 3730 1010
F 0 "#FLG6" H 3730 1105 50  0001 C CNN
F 1 "PWR_FLAG" H 3730 1190 50  0000 C CNN
F 2 "" H 3730 1010 60  0000 C CNN
F 3 "" H 3730 1010 60  0000 C CNN
	1    3730 1010
	0    1    1    0   
$EndComp
$Comp
L PWR_FLAG #FLG7
U 1 1
P 3730 1460
F 0 "#FLG7" H 3730 1555 50  0001 C CNN
F 1 "PWR_FLAG" H 3730 1640 50  0000 C CNN
F 2 "" H 3730 1460 60  0000 C CNN
F 3 "" H 3730 1460 60  0000 C CNN
	1    3730 1460
	0    1    1    0   
$EndComp
$Comp
L PWR_FLAG #FLG8
U 1 1
P 5660 2755
F 0 "#FLG8" H 5660 2850 50  0001 C CNN
F 1 "PWR_FLAG" H 5660 2935 50  0000 C CNN
F 2 "" H 5660 2755 60  0000 C CNN
F 3 "" H 5660 2755 60  0000 C CNN
	1    5660 2755
	1    0    0    -1  
$EndComp
$Comp
L PWR_FLAG #FLG9
U 1 1
P 6200 2750
F 0 "#FLG9" H 6200 2845 50  0001 C CNN
F 1 "PWR_FLAG" H 6200 2930 50  0000 C CNN
F 2 "" H 6200 2750 60  0000 C CNN
F 3 "" H 6200 2750 60  0000 C CNN
	1    6200 2750
	1    0    0    -1  
$EndComp
Wire Wire Line
	5660 2755 5660 2810
Connection ~ 5660 2810
Wire Wire Line
	6200 2750 6200 2810
Connection ~ 6200 2810
Text GLabel 4690 3925 0    60   Input ~ 0
RESET
Wire Wire Line
	4690 3925 4775 3925
Connection ~ 4775 3925
Text GLabel 3300 4635 2    60   Input ~ 0
RESET
Wire Wire Line
	2940 4530 3195 4530
Wire Wire Line
	3195 4530 3195 4635
Wire Wire Line
	3195 4635 3300 4635
$EndSCHEMATC
